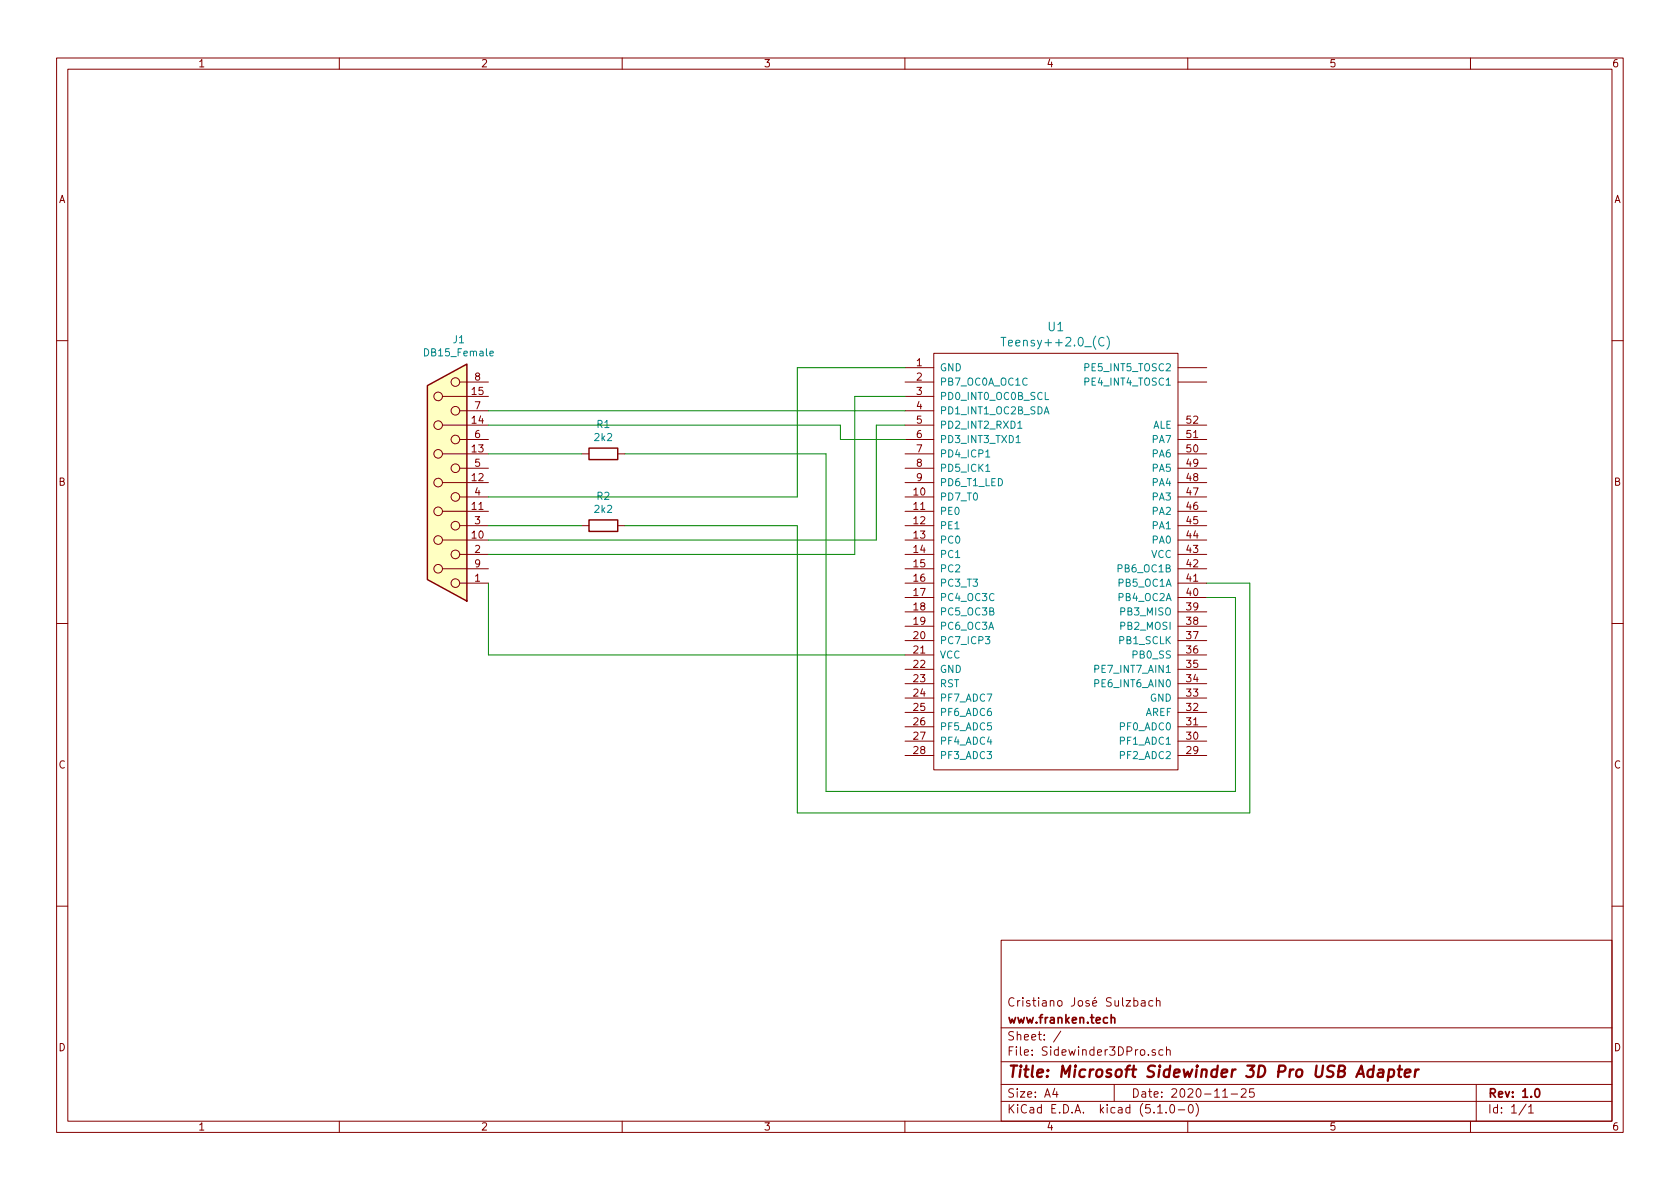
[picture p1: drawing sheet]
EESchema Schematic File Version 4
LIBS:Sidewinder3DPro-cache
EELAYER 29 0
EELAYER END
$Descr A4 11693 8268
encoding utf-8
Sheet 1 1
Title "Microsoft Sidewinder 3D Pro USB Adapter"
Date "2020-11-25"
Rev "1.0"
Comp "www.franken.tech"
Comment1 "Cristiano José Sulzbach"
Comment2 ""
Comment3 ""
Comment4 ""
$EndDescr
$Comp
L teensy:Teensy++2.0_(C) U1
U 1 1
P 7350 3900
F 0 "U1" H 7350 5537 60  0000 C CNN
F 1 "Teensy++2.0_(C)" H 7350 5431 60  0000 C CNN
F 2 "" H 7450 3050 60  0000 C CNN
F 3 "" H 7450 3050 60  0000 C CNN
	1    7350 3900
	1    0    0    -1  
$EndComp
$Comp
L Device:R R1
U 1 1
P 4200 3150
F 0 "R1" V 3993 3150 50  0000 C CNN
F 1 "2k2" V 4084 3150 50  0000 C CNN
F 2 "" V 4130 3150 50  0001 C CNN
F 3 "~" H 4200 3150 50  0001 C CNN
	1    4200 3150
	0    1    1    0   
$EndComp
$Comp
L Device:R R2
U 1 1
P 4200 3650
F 0 "R2" V 3993 3650 50  0000 C CNN
F 1 "2k2" V 4084 3650 50  0000 C CNN
F 2 "" V 4130 3650 50  0001 C CNN
F 3 "~" H 4200 3650 50  0001 C CNN
	1    4200 3650
	0    1    1    0   
$EndComp
$Comp
L Connector:DB15_Female J1
U 1 1
P 3100 3350
F 0 "J1" H 3006 2358 50  0000 C CNN
F 1 "DB15_Female" H 3006 2449 50  0000 C CNN
F 2 "" H 3100 3350 50  0001 C CNN
F 3 " ~" H 3100 3350 50  0001 C CNN
	1    3100 3350
	-1   0    0    1   
$EndComp
Wire Wire Line
	3400 3150 4050 3150
Wire Wire Line
	3400 3650 4050 3650
Wire Wire Line
	6300 4550 3400 4550
Wire Wire Line
	3400 4550 3400 4050
Wire Wire Line
	3400 3450 5550 3450
Wire Wire Line
	5550 3450 5550 2550
Wire Wire Line
	5550 2550 6300 2550
Wire Wire Line
	4350 3650 5550 3650
Wire Wire Line
	5550 3650 5550 5650
Wire Wire Line
	5550 5650 8700 5650
Wire Wire Line
	8700 5650 8700 4050
Wire Wire Line
	8700 4050 8400 4050
Wire Wire Line
	4350 3150 5750 3150
Wire Wire Line
	5750 3150 5750 5500
Wire Wire Line
	5750 5500 8600 5500
Wire Wire Line
	8600 5500 8600 4150
Wire Wire Line
	8600 4150 8400 4150
Wire Wire Line
	3400 3850 5950 3850
Wire Wire Line
	5950 3850 5950 2750
Wire Wire Line
	5950 2750 6300 2750
Wire Wire Line
	3400 2850 6300 2850
Wire Wire Line
	3400 3750 6100 3750
Wire Wire Line
	6100 3750 6100 2950
Wire Wire Line
	6100 2950 6300 2950
Wire Wire Line
	3400 2950 5850 2950
Wire Wire Line
	5850 2950 5850 3050
Wire Wire Line
	5850 3050 6300 3050
$EndSCHEMATC
